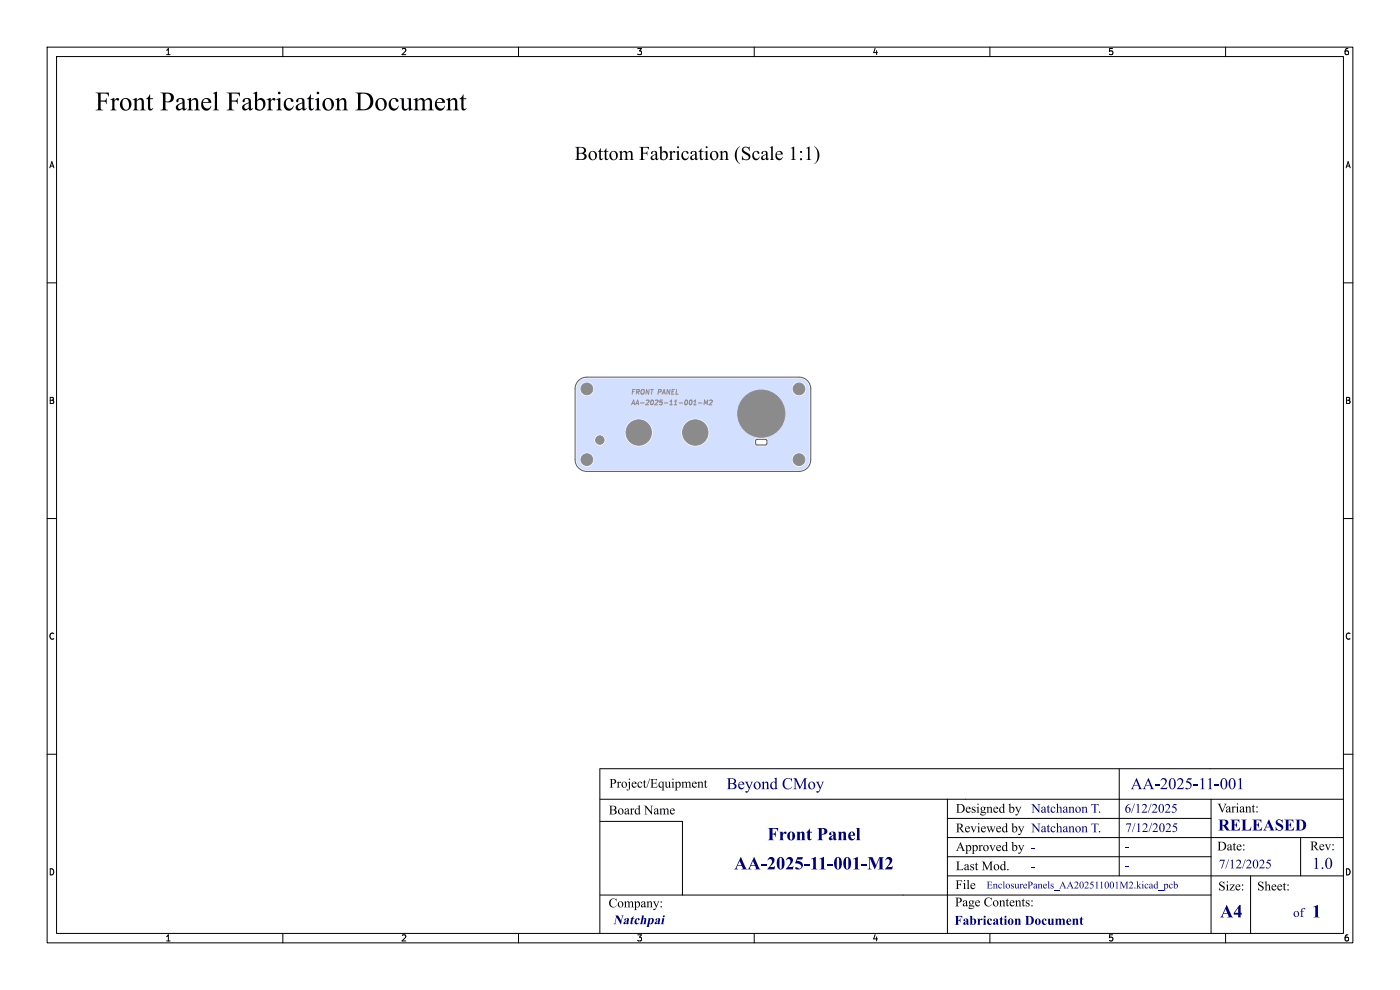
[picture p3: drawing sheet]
<svg xmlns="http://www.w3.org/2000/svg" width="297mm" height="210mm" viewBox="0 0 297 210" stroke-linecap="round" stroke-linejoin="round" font-family="sans-serif">
<circle cx="161.5" cy="87.7" r="5" fill="#d2dfff" stroke="#d2dfff" stroke-width=".21"/>
<path d="M123 80.8l.7-.4 .8-.1h45a2.24 2.24 0 0 1 2.2 2.1h-.7v-.3a1.51 1.51 0 0 0-1.6-1.1 1.51 1.51 0 0 0-1.4 1.4h-42v-.3a1.51 1.51 0 0 0-2.5-.7 1.51 1.51 0 0 0 .4 2.5 1.51 1.51 0 0 0 2.1-1.5h42v.2a1.51 1.51 0 0 0 1.6 1.4 1.51 1.51 0 0 0 1.4-1.6h.7l.1 9.2h-21.3l-.1-.3a2.96 2.96 0 0 0-3.1-2.5 2.96 2.96 0 0 0-2.7 2.8h-6.1l-.1-.3a2.95 2.95 0 0 0-3.9-2.3 2.95 2.95 0 0 0-1.5 4.3h-4.6v-.2a1.15 1.15 0 0 0-1.9-.6 1.15 1.15 0 0 0 .3 1.9 1.15 1.15 0 0 0 1.6-1.1h4.6l.1 .2a2.96 2.96 0 0 0 3.4 1 2.96 2.96 0 0 0 2-2.9h6.1v.3a2.96 2.96 0 0 0 3.1 2.8 2.96 2.96 0 0 0 2.8-3.1h21.3v1.8h-8.8l-.2-.3-.3-.2h-2l-.3 .2-.1 .3v.8l.2 .4 2.2 .1 .4-.4 .1-.9h8.8v4h-.8v-.3a1.51 1.51 0 0 0-1.6-1.1 1.51 1.51 0 0 0-1.4 1.4h-42v-.3a1.51 1.51 0 0 0-2.5-.7 1.51 1.51 0 0 0 .4 2.5 1.51 1.51 0 0 0 2.1-1.5h42v.2a1.51 1.51 0 0 0 1.6 1.4 1.51 1.51 0 0 0 1.4-1.6h.8l-.1 .6a2.24 2.24 0 0 1-2.2 1.7h-45a2.25 2.25 0 0 1-2.2-2.2v-15l.1-.8z" fill="#d2dfff"/>
<g fill="#fff" stroke="#fff" stroke-width=".21">
<circle cx="169.5" cy="82.5" r="1.25"/>
<circle cx="124.5" cy="82.5" r="1.25"/>
<circle cx="135.5" cy="91.7" r="2.7"/>
<circle cx="169.5" cy="97.5" r="1.25"/>
<circle cx="127.3" cy="93.3" r=".9"/>
<circle cx="147.5" cy="91.7" r="2.7"/>
<circle cx="124.5" cy="97.5" r="1.25"/>
<circle cx="161.5" cy="87.7" r="4"/>
</g>
<path d="M147.1 85.9h.6M147.2 85.2l.3-.3-.1 1M148.2 85.5h.7M149.4 85.9l.1-1 .2 .7 .4-.7-.1 1M150.6 85l.4-.1 .1 .3-.7 .7h.6" fill="none" stroke="#8b8b8b" stroke-width=".21"/>
<g fill="#8b8b8b" stroke="#8b8b8b" stroke-width=".21">
<circle cx="169.5" cy="82.5" r="1.25"/>
<circle cx="124.5" cy="82.5" r="1.25"/>
<circle cx="135.5" cy="91.7" r="2.7"/>
<circle cx="169.5" cy="97.5" r="1.25"/>
<circle cx="127.3" cy="93.3" r=".9"/>
<circle cx="147.5" cy="91.7" r="2.7"/>
<circle cx="124.5" cy="97.5" r="1.25"/>
<circle cx="161.5" cy="87.7" r="5"/>
</g>
<path d="M122.7 80.7l.9-.5 .9-.2h45a2.5 2.5 0 0 1 2.5 2.5v15a2.5 2.5 0 0 1-2.5 2.5h-45a2.5 2.5 0 0 1-2.5-2.5v-15.2l.2-.9zM160.4 93.3l2.1-.1 .2 .2v.8l-.3 .2h-1.9l-.2-.3z" fill="none" stroke="#575757" stroke-width=".21"/>
<g fill="none" stroke="#000" stroke-width=".21">
<path d="M10 10h277v190h-277zM12 12h273v186h-273zM60 10v2M110 10v2M160 10v2M210 10v2M260 10v2M10 60h2M285 60h2M10 110h2M285 110h2M10 160h2"/>
<path d="M127.3 174.2h17.5M127.3 169.5h17.2M127.3 163.1h157.6M144.6 169.5h112.1M201 177.7h84M201 173.6h55.9M201 169.5v28.5M237.4 169.5v16.3M275.9 177.7v8.1M285 160h2M60 198v2M110 198v2"/>
<path d="M127.3 189.9h129.6M160 198v2M201 181.7h55.9M210 198v2M260 198v2M265.3 185.8v12.2"/>
</g>
<g fill="#00007f">
<path d="M218.9 183.9h.7v.2h-.7z"/>
<path d="M238.8 183.8h.7v.2h-.7z"/>
</g>
<path d="M201 185.8h55.7" fill="none" stroke="#000" stroke-width=".21"/>
<path d="M238.8 179.7h.7v.2h-.7z" fill="#00007f"/>
<path d="M127.3 163.1v34.9M144.8 174.2v15.7M237.4 163.1v6.4M256.8 169.5h28.2M256.9 169.5v28.5M256.8 185.8h28.2" fill="none" stroke="#000" stroke-width=".21"/>
<g fill="#000">
<path d="M122 31.2h1.2a.91 .91 0 0 1 1.1 .7h-.4a.78 .78 0 0 0-1.1-.6v1.1a.77 .77 0 0 0 1.1-.5h.4v.1l-.5 .5a.66 .66 0 0 1 .7 .7h-.5a.88 .88 0 0 0-1.2-.6v1.1a.84 .84 0 0 0 1.2-.5h.5a.91 .91 0 0 1-1.2 .7h-1.3l.3-.1 .1-.4v-1.9zM125.2 32.2a.9 .9 0 0 1 1-.1 .9 .9 0 0 1 .4 1h-.3a.69 .69 0 0 0-.8-.9 1.07 1.07 0 0 0 .3 1.7l.3-.2 .2-.6h.3a.95 .95 0 0 1-1.4 .7 .95 .95 0 0 1 0-1.6zM127.4 31.4l.1 .7h.4v.1h-.4v1.4l.2 .1 .2-.1a.39 .39 0 0 1-.4 .4 .39 .39 0 0 1-.4-.5v-1.3l-.3-.1zM128.6 31.4v.7h.5v.1h-.5l.1 1.4 .1 .1 .3-.1a.39 .39 0 0 1-.5 .4 .39 .39 0 0 1-.3-.5v-1.3l-.3-.1zM129.6 32.2a.9 .9 0 0 1 1.1-.1 .9 .9 0 0 1 .4 1h-.4a.69 .69 0 0 0-.8-.9 1.07 1.07 0 0 0 .3 1.7l.4-.2 .1-.6h.4a.95 .95 0 0 1-1.5 .7 .95 .95 0 0 1 0-1.6zM131.3 32.2l.6-.2v.4a.67 .67 0 0 1 1-.3l.1 .3a.59 .59 0 0 1 .8-.4 .59 .59 0 0 1 .4 .7v1l.3 .2h-1l.3-.2v-1a.4 .4 0 0 0-.3-.5 .4 .4 0 0 0-.4 .4v1.2l.3 .1h-1l.3-.2v-1a.41 .41 0 0 0-.3-.5 .41 .41 0 0 0-.5 .3v1.2l.3 .2h-.9l.2-.2 .1-.9-.1-.5zM135.6 31.2h2.1v.6l-.4-.4-.9-.1v1.1h.7l.2-.4v1l-.2-.4h-.7v1.1l.4 .2h-1.2l.4-.1v-.4v-1.9zM138.3 32.2a.66 .66 0 0 1 .7-.2 .66 .66 0 0 1 .4 .6v.9h-.3v-.7l-.4 .2a.36 .36 0 0 0-.3 .5 .36 .36 0 0 0 .5 .2l.5-.2 .1 .2 .2-.1a.36 .36 0 0 1-.2 .3 .36 .36 0 0 1-.4-.1v-.1a.59 .59 0 0 1-1 0 .64 .64 0 0 1 .5-.8l.5-.2a.37 .37 0 0 0-.1-.5 .37 .37 0 0 0-.5 .1l-.1 .2a.17 .17 0 0 1-.1 .2 .17 .17 0 0 1-.2-.2zM139.7 31.3l.7-.3v1.4a.73 .73 0 0 1 .9-.3 .73 .73 0 0 1 .4 .9h-.4a.55 .55 0 0 0-.2-.6 .55 .55 0 0 0-.7 .1v1.1a.57 .57 0 0 0 .7 .2 .57 .57 0 0 0 .2-.8h.4a.99 .99 0 0 1-.6 .9 .99 .99 0 0 1-1.1-.1v-2.4zM141.9 32.2l.6-.2v.4l.3-.3a.24 .24 0 0 1 .4-.1 .24 .24 0 0 1-.1 .4l-.3-.1-.3 .3v1l.3 .3h-.9l.3-.2v-.9l-.1-.5zM143.4 32.2l.6-.2v1.7l.3 .2h-.9l.3-.2v-.9l-.1-.5zM144.8 32.3a.61 .61 0 0 1 .7-.4 .61 .61 0 0 1 .5 .7l-.3-.1a.41 .41 0 0 0-.4-.4 .41 .41 0 0 0-.4 .5 .69 .69 0 0 0 .1 .8 .69 .69 0 0 0 .8 .1l.3-.3a.78 .78 0 0 1-.9 .8 .78 .78 0 0 1-.7-1z"/>
<path d="M146.7 32.2a.66 .66 0 0 1 .7-.2 .66 .66 0 0 1 .4 .6v.9h-.3v-.7l-.4 .2a.36 .36 0 0 0-.4 .5 .36 .36 0 0 0 .6 .2l.5-.2 .1 .2 .2-.1a.36 .36 0 0 1-.2 .3 .36 .36 0 0 1-.4-.1v-.1a.59 .59 0 0 1-1 0 .64 .64 0 0 1 .5-.8l.5-.2a.37 .37 0 0 0-.2-.5 .37 .37 0 0 0-.5 .1v.2a.17 .17 0 0 1-.1 .2 .17 .17 0 0 1-.2-.2zM148.7 31.4l.1 .7h.4v.1h-.4v1.4l.2 .1 .2-.1a.39 .39 0 0 1-.4 .4 .39 .39 0 0 1-.3-.5v-1.3l-.3-.1zM149.4 32.2l.7-.2v1.7l.3 .2h-1l.3-.2v-.9v-.5zM150.9 32.2a.9 .9 0 0 1 1.1-.1 .9 .9 0 0 1 .4 1h-.4a.69 .69 0 0 0-.8-.9 1.07 1.07 0 0 0 .4 1.7l.3-.2 .1-.6h.4a.95 .95 0 0 1-1.4 .7 .95 .95 0 0 1-.1-1.6zM152.6 32.2l.6-.2v.4a.58 .58 0 0 1 .7-.4 .58 .58 0 0 1 .5 .7v1l.2 .2h-.9l.3-.2v-1a.4 .4 0 0 0-.3-.5 .4 .4 0 0 0-.5 .3v1.2l.3 .2h-.9l.3-.2v-1.2l-.1-.2zM156.6 31.3l.4-.3a2.83 2.83 0 0 0 0 3.8 2.19 2.19 0 0 1-.4-3.5zM157.6 31.3a1.42 1.42 0 0 1 1.3-.1l.1-.1v1a.63 .63 0 0 0-.5-.8 .63 .63 0 0 0-.8 .5l.7 .5a.87 .87 0 0 1 .8 1.2 .87 .87 0 0 1-1.4 .4h-.3l-.1 .1v-1a.77 .77 0 0 0 .6 .8 .77 .77 0 0 0 .8-.4 1.61 1.61 0 0 0-1.1-1 .69 .69 0 0 1-.1-1.1zM159.8 32.3a.61 .61 0 0 1 .8-.4 .61 .61 0 0 1 .4 .7l-.3-.1a.41 .41 0 0 0-.4-.4 .41 .41 0 0 0-.4 .5 .69 .69 0 0 0 .2 .8 .69 .69 0 0 0 .8 .1l.2-.3a.78 .78 0 0 1-.9 .8 .78 .78 0 0 1-.6-1zM161.7 32.2a.66 .66 0 0 1 .7-.2 .66 .66 0 0 1 .4 .6v.9h-.3v-.7l-.4 .2a.36 .36 0 0 0-.3 .5 .36 .36 0 0 0 .5 .2l.5-.2 .1 .2 .3-.1a.36 .36 0 0 1-.3 .3 .36 .36 0 0 1-.4-.1v-.1a.59 .59 0 0 1-1 0 .64 .64 0 0 1 .6-.8l.4-.2a.37 .37 0 0 0-.1-.5 .37 .37 0 0 0-.5 .1v.2a.17 .17 0 0 1-.2 .2 .17 .17 0 0 1-.2-.2zM163.3 31.3l.6-.3 .1 2.7 .2 .2h-.9l.3-.2v-1.9v-.4zM164.7 32.3a.75 .75 0 0 1 .8-.3 .75 .75 0 0 1 .6 .7h-.5a.44 .44 0 0 0-.4-.6 .44 .44 0 0 0-.4 .6h1.3v.1h-1.3a.66 .66 0 0 0 .4 .8 .66 .66 0 0 0 .8-.4 .78 .78 0 0 1-.9 .8 .78 .78 0 0 1-.6-1zM167.7 31.4l.8-.3v2.6l.3 .2h-1l.3-.2v-1.8v-.4z"/>
<path d="M171 31.4l.7-.3 .1 2.6 .3 .2h-1l.3-.2v-1.8v-.4zM172.7 31a2.17 2.17 0 0 1 0 3.8 2.83 2.83 0 0 0 0-3.8z"/>
<circle cx="143.8" cy="31.2" r=".21"/>
<circle cx="149.9" cy="31.2" r=".21"/>
<circle cx="169.9" cy="33.8" r=".23"/>
<circle cx="169.9" cy="32.2" r=".23"/>
</g>
<text font-size="5.7" x="20.2" y="24.9">FrontPanelFabricationDocument</text>
<g font-size="3.9" fill="#00007f">
<text x="162.8" y="179.2">FrontPanel</text>
<text x="155.7" y="185.4">AA-2025-11-001-M2</text>
<text x="258.8" y="195.6">A4</text>
<text x="278.3" y="195.6">1</text>
</g>
<g font-size="3.5" fill="#00007f">
<text x="154.1" y="168.3">BeyondCMoy</text>
<text x="239.9" y="168.3">AA-2025-11-001</text>
<text x="258.4" y="177.1">RELEASED</text>
<text x="278.4" y="185.2">1.0</text>
</g>
<g font-size="2.8">
<text x="129.3" y="167.8">Project/Equipment</text>
<text x="129.2" y="173.5">BoardName</text>
<text x="202.8" y="173.1">Designedby</text>
<text x="258.3" y="173.1">Variant:</text>
<text x="202.8" y="177.3">Reviewedby NatchanonT.</text>
<text x="202.8" y="185.3">LastMod.</text>
<text x="258.2" y="181.1">Date:</text>
<text x="277.9" y="181.1">Rev:</text>
<text x="202.7" y="189.3">File</text>
<text x="258.5" y="189.6">Size:</text>
<text x="266.7" y="189.6">Sheet:</text>
<text x="129.1" y="193.2">Company:</text>
<text x="202.6" y="193">PageContents:</text>
</g>
<g font-size="2.8" fill="#00007f">
<text x="218.8" y="173.1">NatchanonT.</text>
<text x="238.6" y="173.1">6/12/2025</text>
<text x="238.7" y="177.2">7/12/2025</text>
<text x="202.8" y="181.2">Approvedby -</text>
<text x="258.6" y="184.9">7/12/2025</text>
<text x="130.1" y="196.8">Natchpai</text>
<text x="202.5" y="196.9">FabricationDocument</text>
<text x="274.3" y="195.2">of</text>
</g>
<text font-size="2.2" fill="#00007f" x="209.3" y="189">EnclosurePanels_AA202511001M2.kicad_pcb</text>
<g font-size="1.8">
<text x="35" y="11.9">1</text>
<text x="85" y="11.9">2</text>
<text x="135" y="11.9">3</text>
<text x="185" y="11.9">4</text>
<text x="235" y="11.9">5</text>
<text x="285" y="11.9">6</text>
<text x="10.3" y="35.9">A</text>
<text x="285.4" y="35.9">A</text>
<text x="10.3" y="85.9">B</text>
<text x="285.3" y="85.9">B</text>
<text x="10.3" y="135.9">C</text>
<text x="285.3" y="135.9">C</text>
<text x="10.3" y="185.9">D</text>
<text x="285.3" y="185.9">D</text>
<text x="35" y="199.9">1</text>
<text x="85" y="199.9">2</text>
<text x="135" y="199.9">3</text>
<text x="185" y="199.9">4</text>
<text x="235" y="199.9">5</text>
<text x="285" y="199.9">6</text>
</g>
<g font-size="1.4" fill="#8b8b8b">
<text x="133.8" y="83.8">FRONT PANEL</text>
<text x="133.8" y="86">AA-2025-11-001-M2</text>
</g>
</svg>
